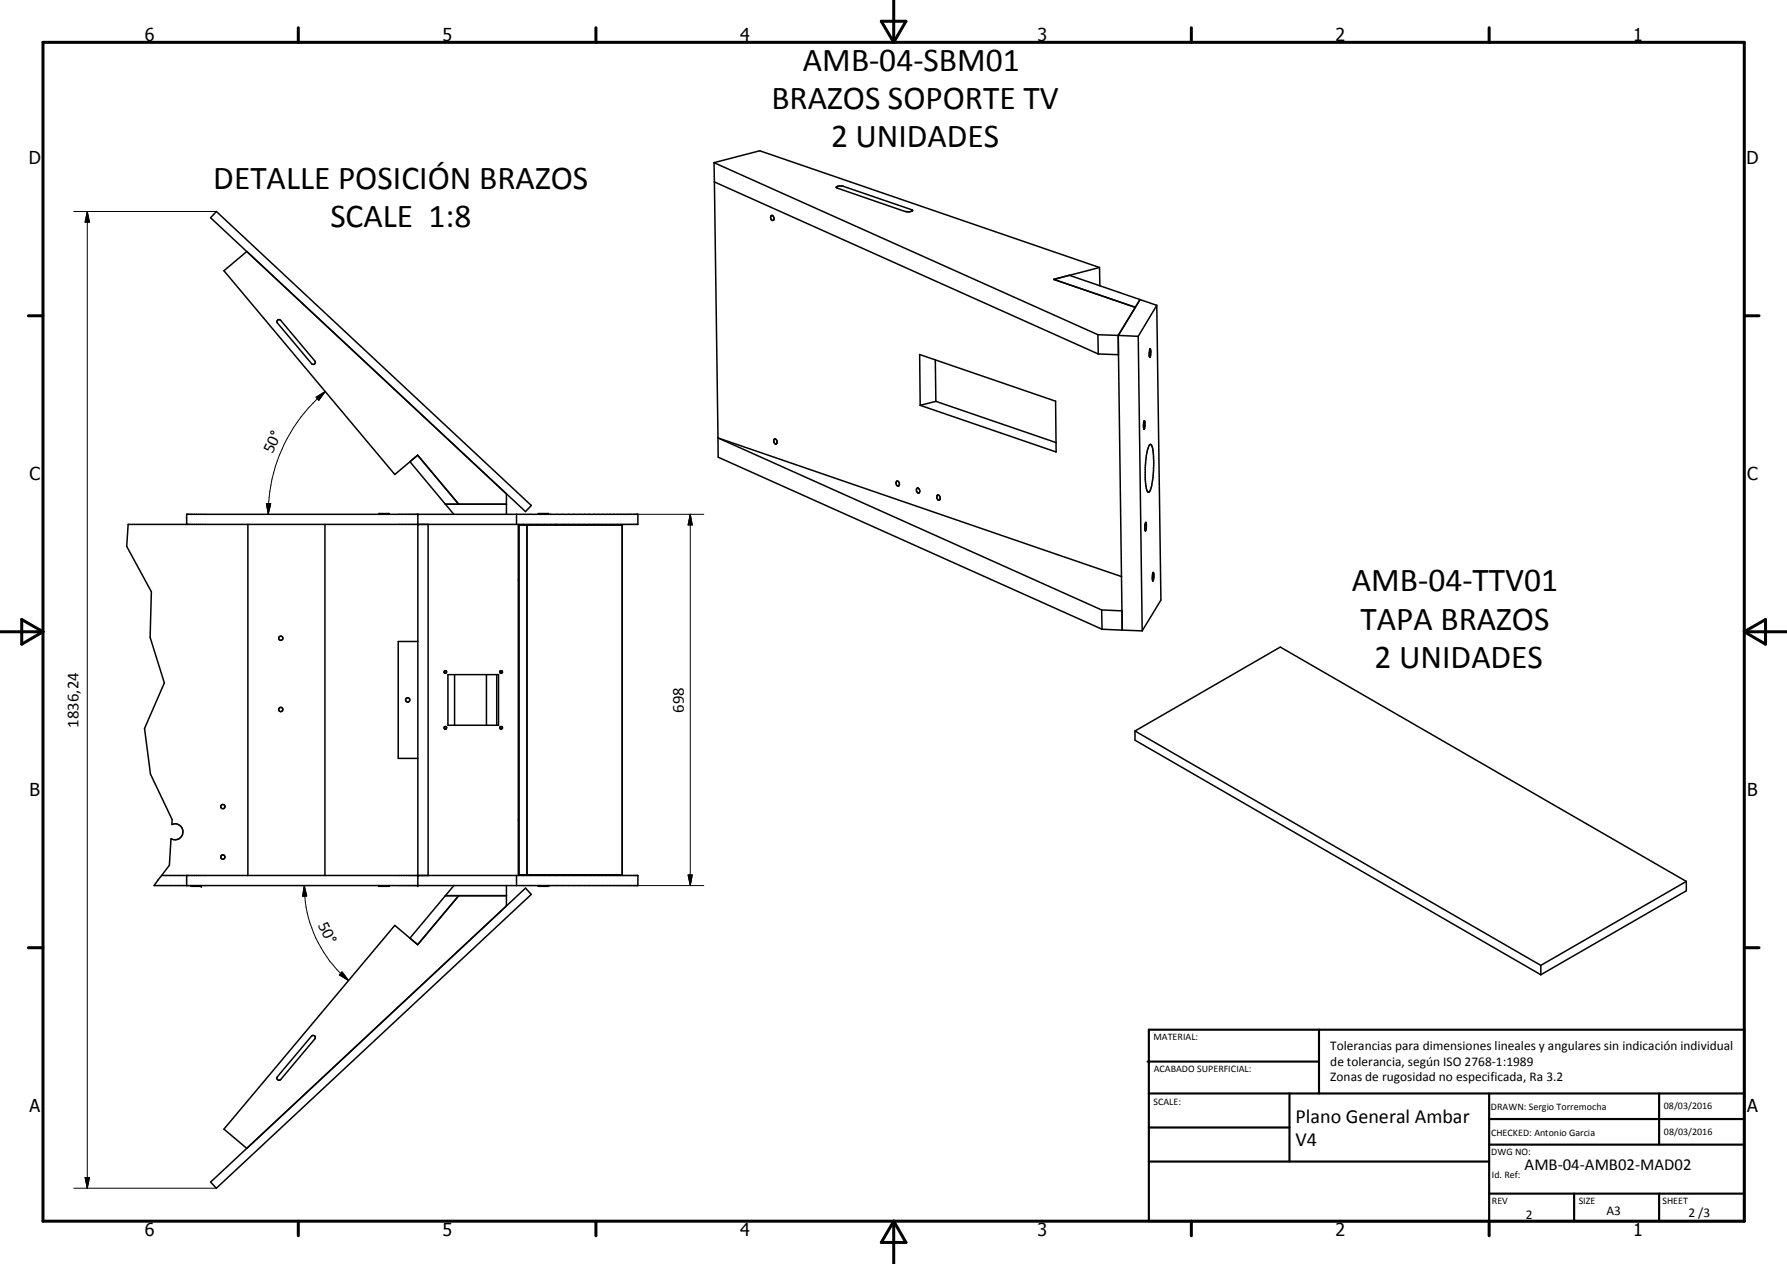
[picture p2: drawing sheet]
<svg xmlns="http://www.w3.org/2000/svg" width="420mm" height="297mm" viewBox="0 0 420 297" stroke-linecap="round" stroke-linejoin="round" font-family="sans-serif">
<g fill="none" stroke="#000" stroke-width=".35">
<path d="M167.9 38.2l10.7-2.8 79.9 27.5M167.9 38.2l.1 4.6M167.9 38.2l90.2 40.5M50.9 49.7l74 69.1-1.3 1.4-74.1-69zM58 59.1l-5.3 4.5 40.1 47.9 5.4-4.5M168 42.8l90.2 40.4M168 42.8l.8 60.1M181.3 50.7l.2-.1a.67 .67 0 0 1 .5 .6 .67 .67 0 0 1-.4 .6 .84 .84 0 0 1-.3-1.1zM196.6 43.9l.5-.2h1.1l16.2 5.6 .2 .2-.7 .3-1.1-.1-16-5.5zM65.2 75.3l.3-.2 .5 .2 8 9.5a.5 .5 0 0 1 0 .7 .5 .5 0 0 1-.7 0l-8.1-9.6-.1-.3zM247.8 65.7l3.6-1 20.6 7.1M247.8 65.7l19.1 6.5"/>
<path d="M258.1 78.7l.1 4.5M258.1 78.7l4.8 .1M258.5 62.9l.1 4.3M258.5 62.9l-10.7 2.8M262.9 78.8l4.7 .2M262.9 78.8l1 69.3M262.9 78.8l.1 4.6-4.8-.2M267.6 79l1 69.3M268 70.4l-5.1 8.4M272 71.8l1 69.2-4.4 7.3M272 71.8l-4.4 7.2M216.2 83.3l32 11 .1 11.9-31.9-11z"/>
<path d="M219.9 84.6l.1 9.7M220 94.3l-3.6 .9M220 94.3l28.3 9.7M269 98.9l.2 .2-.2 1.8-.2-.6zM270.4 82l.2 .8-.2 1.2-.2-1.1zM98.2 107l9.7 11.5M98.2 107l-1.8 1.5 8.3 10M104.7 118.5l2 2.4M104.7 118.5h14.4M119.1 116.1v4.8M168.8 102.9l.1 4.5 90.2 40.5M168.8 102.9l94.9 32.6"/>
<path d="M168.8 102.9l90.2 40.4M182 103.3l.1-.1a.65 .65 0 0 1 .6 .5 .65 .65 0 0 1-.3 .7l-.5-.5zM210.8 113.2a.61 .61 0 0 1 .7 .3 .61 .61 0 0 1-.3 .8 .77 .77 0 0 1-.4-1.1zM215.7 114.7a.58 .58 0 0 1 .6 .5 .58 .58 0 0 1-.5 .6 .74 .74 0 0 1-.1-1.1zM220.4 116.3a.66 .66 0 0 1 .6 .5 .66 .66 0 0 1-.2 .7 .72 .72 0 0 1-.4-1.2zM269.1 100.8l-.1 .1M270.3 104.5l.1-.1a1.3 1.3 0 0 1 .7 1.5 24.3 24.3 0 0 1-.7 9.4l-.3 .4a2.5 2.5 0 0 1-.7-2.1l-.1-4.3a9.9 9.9 0 0 1 1-4.8zM43.9 123.2v-2.3h106.1v2.3h-119.9l-.3 5.2 5.8 10.7-.3 10.7 3.3 10.7-4.6 10.7 1.4 10.7 5.1 10.7-.1 1.2a1.87 1.87 0 0 1 2.6 1.8 1.87 1.87 0 0 1-2.8 1.5l-.4 6.2-1.8 2.4M58.3 123.2v82.5M76.4 123.2v82.5M89.1 120.9v-.2h2.4v.2M98.2 120.9v87.2"/>
<path d="M100.7 123.2v82.5M121.4 120.9v2.3M121.9 136.4h.1M121.9 123.2v82.5M122 123.4h24.3v82.2h-24.3zM123.9 123.4v82.2M126.6 120.9v-.2h2.4v.2M130.6 123.2v.2M132.8 123.2v.2M269.4 122.8l.1 .2v1.1l-.2 .7-.1-1.4zM271.1 134.5l.2 .4v.7l-.3 .9-.1-.8zM98.2 150.7h-4.6v27.5h4.6"/>
<path d="M104.4 157.8a.31 .31 0 0 1 .5-.1 .31 .31 0 0 1 0 .4 .31 .31 0 0 1-.5-.1zM105.3 158.5h11.9v11.9h-11.9zM106.9 158.5v11.9M114.4 158.5v11.9M116.8 158.5v11.9M259 143.3l.1 4.6M259 143.3l4.8 .3 .1 4.5M259.1 147.9l4.8 .2M263.9 148.1l4.7 .2M104.4 170.9l.2-.2 .4 .2-.1 .3-.2 .2-.2-.2zM117.5 170.9a.32 .32 0 0 1 .5-.1 .32 .32 0 0 1 .1 .4 .32 .32 0 0 1-.5 0zM266.9 171.8l34.1-19.7 95.5 55"/>
<path d="M266.9 171.8v2.1l95.4 55.2M266.9 171.8l95.4 55.1M121.9 192.6h.1M38 205.7h112v2.4h-113.8zM43.9 205.7v2.4M44.9 208.1v.2h2.4v-.2M89.1 208.1v.2h2.4v-.2M104.7 210.5h14.4M106.7 208.1l-10.3 12.4 1.8 1.5M107.9 210.5l-9.7 11.5M119.1 208.1v4.8M121.4 205.7v2.4"/>
<path d="M126.6 208.1v.2h2.4v-.2M130.6 205.6v.1M132.8 205.6v.1M396.5 207.1v2.2l-34.2 19.8M396.5 207.1l-34.2 19.8M98.2 222l-5.4-4.5-40.1 47.8 5.3 4.6M362.3 226.9v2.2M73.3 243.5a.51 .51 0 0 1 .7-.1 .51 .51 0 0 1 0 .7l-8 9.6a.51 .51 0 0 1-.7 0 .51 .51 0 0 1-.1-.7zM49.5 277.8l74.1-69.1 1.3 1.5-74 69z"/>
<circle cx="66" cy="150" r=".5"/>
<circle cx="117.8" cy="157.9" r=".32"/>
<circle cx="66" cy="166.7" r=".48"/>
<circle cx="95.8" cy="164.5" r=".51"/>
<circle cx="52.4" cy="189.5" r=".51"/>
<circle cx="52.4" cy="201.4" r=".51"/>
</g>
<g fill="#000">
<circle cx="98.2" cy="123.2" r=".18"/>
<circle cx="98.2" cy="120.9" r=".18"/>
<circle cx="47.3" cy="208.3" r=".18"/>
<circle cx="98.2" cy="205.7" r=".18"/>
<circle cx="98.2" cy="208.1" r=".18"/>
</g>
<g fill="none" stroke="#000" stroke-width=".71">
<path d="M10.1 9.9h400v277.1h-400zM70.1 6.5v3.4M140.1 6.5v3.4M207.2 5h5.8l-2.9 4.9zM210.1 0v9.9M280.1 6.5v3.4M350.1 6.5v3.4M6.7 74.2h3.4M410.1 74.2h3.5M.1 148.5h10M5.1 145.6l5 2.9-5 2.9zM410.1 148.5h10"/>
<path d="M410.1 148.5l5-2.9v5.8zM6.7 222.7h3.4M410.1 222.7h3.5M70.1 287v3.4M140.1 287v3.4M210.1 287v10M210.1 287l2.9 5h-5.8zM280.1 287v3.4M350.1 287v3.4"/>
</g>
<g fill="none" stroke="#000" stroke-width=".51">
<path d="M269.8 249.5h40.3M270.1 242h140v45h-140zM270.1 257h140M303.2 257v16M310.1 242v15M350.1 257v30M390.1 257v12M270.1 265h33.1M270.1 273h80M350.1 269h60M350.1 263h60M350.1 280.5h60"/>
<path d="M370.1 280.5v6.5M390.1 280.5v6.5"/>
</g>
<g fill="none" stroke="#000" stroke-width=".24">
<path d="M17.3 49.7h33.6M20.5 49.7l.5 2.5h-1zM20.5 49.7v229.5M74.3 93.3l2.2-1.3-1.5 2.1zM76.5 92a37.5 37.5 0 0 0-13.4 28.9M62.6 118.4h1.1l-.6 2.5zM150 120.9h15.5M162.3 120.9l.5 2.5h-1zM162.3 120.9v87.2M71.5 208.1l.6 2.5h-.9zM71.5 208.1a29 29 0 0 0 10.4 22.3M150 208.1h15.5"/>
<path d="M161.8 205.6h1l-.5 2.5zM80.4 228.4l1.5 2-2.1-1.3zM17.3 279.2h33.6M20 276.7h1l-.5 2.5z"/>
</g>
<path d="M20.5 49.7l.5 2.5h-1zM74.3 93.3l2.2-1.3-1.5 2.1zM62.6 118.4h1.1l-.6 2.5zM162.3 120.9l.5 2.5h-1zM71.5 208.1l.6 2.5h-.9zM161.8 205.6h1l-.5 2.5zM80.4 228.4l1.5 2-2.1-1.3zM20 276.7h1l-.5 2.5z" fill="#000"/>
<g font-size="7.9">
<text x="188.8" y="16.6">AMB-04-SBM01</text>
<text x="181.4" y="25.7">BRAZOS SOPORTE TV</text>
<text x="195.4" y="34.6">2 UNIDADES</text>
<text x="50.2" y="44.4">DETALLE POSICIÓN BRAZOS</text>
<text x="77.7" y="53.4">SCALE 1:8</text>
<text x="317.8" y="138.9">AMB-04-TTV01</text>
<text x="319.9" y="148">TAPA BRAZOS</text>
<text x="323.2" y="156.9">2 UNIDADES</text>
</g>
<g font-size="4.7">
<text x="304.6" y="263.9">Plano General Ambar</text>
<text x="304.6" y="269.3">V4</text>
</g>
<g font-size="4.2">
<text x="34" y="9.6">6</text>
<text x="104" y="9.6">5</text>
<text x="174" y="9.6">4</text>
<text x="244" y="9.6">3</text>
<text x="314" y="9.6">2</text>
<text x="384" y="9.6">1</text>
<text x="6.8" y="38.7">D</text>
<text x="410.6" y="38.7">D</text>
<text x="7" y="112.9">C</text>
<text x="410.8" y="112.9">C</text>
<text x="7" y="187.1">B</text>
<text x="410.8" y="187.1">B</text>
<text x="7" y="261.4">A</text>
<text x="410.8" y="261.4">A</text>
<text x="34" y="290.4">6</text>
<text x="104" y="290.4">5</text>
<text x="174" y="290.4">4</text>
<text x="244" y="290.4">3</text>
<text x="314" y="290.4">2</text>
<text x="384" y="290.4">1</text>
</g>
<g font-size="3.9">
<text x="64.1" y="106.7" transform="rotate(-65 64.1 106.7)">50°</text>
<text x="160.8" y="167.5" transform="rotate(-90 160.8 167.5)">698</text>
<text x="18.5" y="171" transform="rotate(-90 18.5 171)">1836,24</text>
<text x="74.7" y="217.3" transform="rotate(65 74.7 217.3)">50°</text>
<text x="358.5" y="275">AMB-04-AMB02-MAD02</text>
</g>
<g font-size="3.1">
<text x="312.7" y="246.8">Tolerancias para dimensiones lineales y angulares sin indicación individual</text>
<text x="312.7" y="250.4">de tolerancia, según ISO 2768-1:1989</text>
<text x="312.7" y="254">Zonas de rugosidad no especificada, Ra 3.2</text>
<text x="358.7" y="286.5">2</text>
<text x="377.7" y="285.6">A3</text>
<text x="397" y="285.9">2 /3</text>
</g>
<g font-size="2.4">
<text x="271.2" y="244.4">MATERIAL:</text>
<text x="271.3" y="252">ACABADO SUPERFICIAL:</text>
<text x="271.2" y="259.7">SCALE:</text>
<text x="350.6" y="260.8">DRAWN: Sergio Torremocha</text>
<text x="391.2" y="260.6">08/03/2016</text>
<text x="350.6" y="267">CHECKED: Antonio Garcia</text>
<text x="391.2" y="266.7">08/03/2016</text>
<text x="350.6" y="271.4">DWG NO:</text>
<text x="350.8" y="276.9">Id. Ref:</text>
<text x="350.8" y="282.8">REV</text>
<text x="371.2" y="282.9">SIZE</text>
<text x="390.9" y="282.9">SHEET</text>
</g>
</svg>
